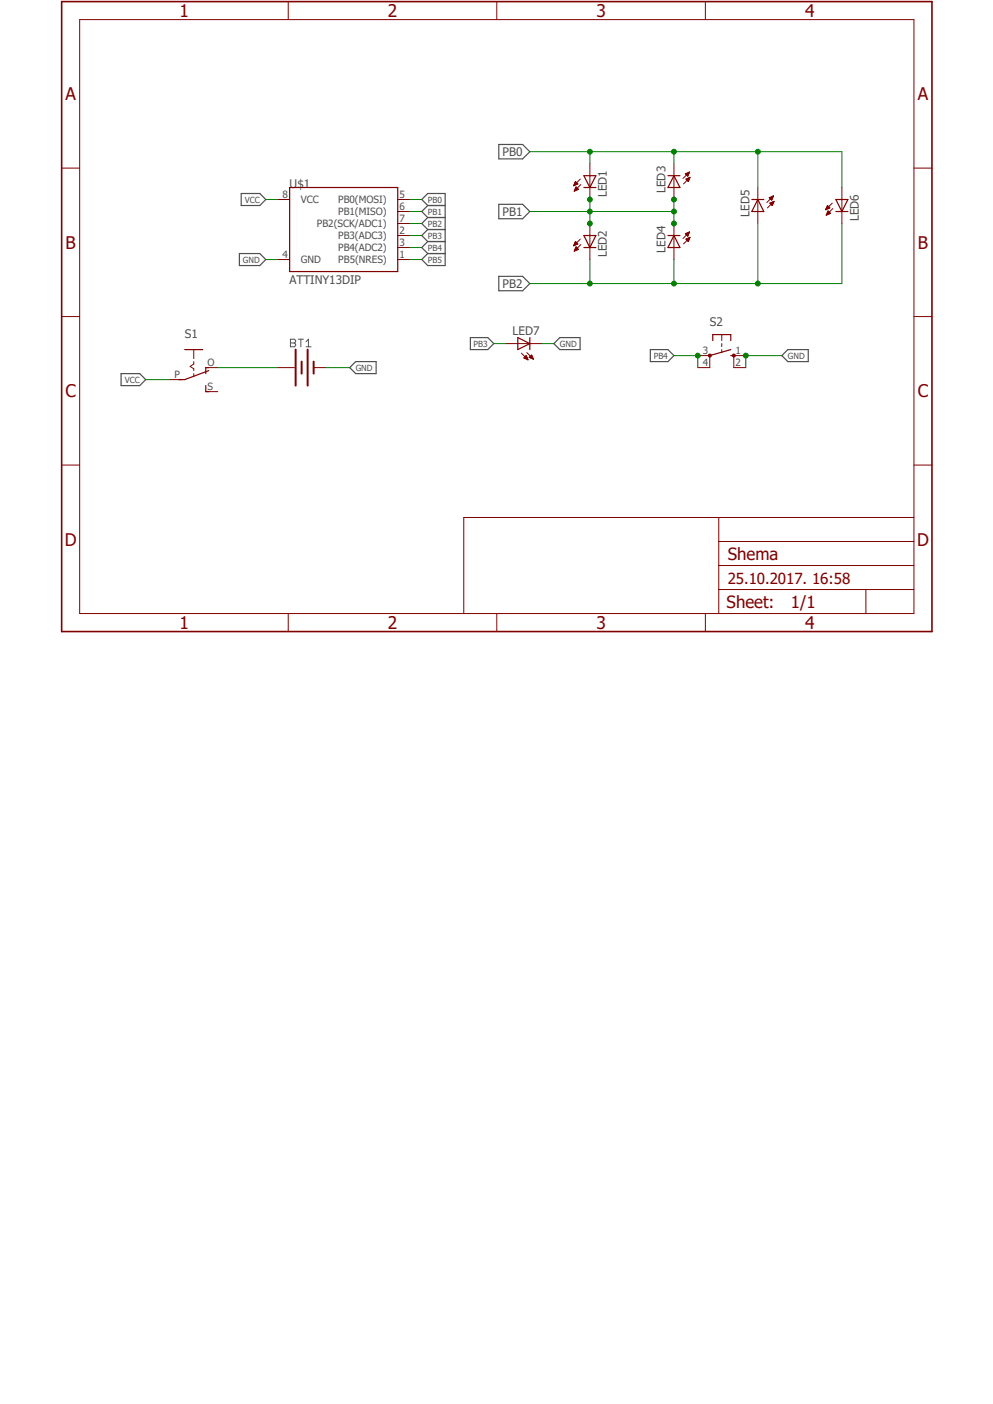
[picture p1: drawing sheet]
<?xml version="1.0" encoding="utf-8"?>
<!DOCTYPE eagle SYSTEM "eagle.dtd">
<!--
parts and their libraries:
SparkFun-Retired: Licensing: Creative Commons ShareAlike 4.0 International - https://creativecommons.org/licenses/by-sa/4.0
-->
<eagle version="7.6.0">
<drawing>
<settings>
<setting alwaysvectorfont="no"/>
<setting verticaltext="up"/>
</settings>
<grid distance="0.1" unitdist="inch" unit="inch" style="lines" multiple="1" display="no" altdistance="0.01" altunitdist="inch" altunit="inch"/>
<schematic xreflabel="%F%N/%S.%C%R" xrefpart="/%S.%C%R">
<libraries>
<library name="SparkFun-Retired">
<symbols>
<symbol name="ATTINY13">
<wire x1="-12.7" y1="10.16" x2="10.16" y2="10.16" width="0.254" layer="94"/>
<wire x1="10.16" y1="10.16" x2="10.16" y2="-7.62" width="0.254" layer="94"/>
<wire x1="10.16" y1="-7.62" x2="-12.7" y2="-7.62" width="0.254" layer="94"/>
<wire x1="-12.7" y1="-7.62" x2="-12.7" y2="10.16" width="0.254" layer="94"/>
<text x="-12.7" y="-10.16" size="1.778" layer="96">&gt;Value</text>
<text x="-12.7" y="10.16" size="1.778" layer="95">&gt;Name</text>
<pin name="VCC" x="-15.24" y="7.62" length="short"/>
<pin name="PB1(MISO)" x="12.7" y="5.08" length="short" rot="R180"/>
<pin name="PB5(NRES)" x="12.7" y="-5.08" length="short" rot="R180"/>
<pin name="GND" x="-15.24" y="-5.08" length="short"/>
<pin name="PB0(MOSI)" x="12.7" y="7.62" length="short" rot="R180"/>
<pin name="PB2(SCK/ADC1)" x="12.7" y="2.54" length="short" rot="R180"/>
<pin name="PB3(ADC3)" x="12.7" y="0" length="short" rot="R180"/>
<pin name="PB4(ADC2)" x="12.7" y="-2.54" length="short" rot="R180"/>
</symbol>
</symbols>
<devicesets>
<deviceset name="ATTINY13">
<gates>
<gate name="G$1" symbol="ATTINY13" x="0" y="0"/>
</gates>
<devices>
<device name="SOIC" package="SO08_MCU">
<connects>
<connect gate="G$1" pin="GND" pad="4"/>
<connect gate="G$1" pin="PB0(MOSI)" pad="5"/>
<connect gate="G$1" pin="PB1(MISO)" pad="6"/>
<connect gate="G$1" pin="PB2(SCK/ADC1)" pad="7"/>
<connect gate="G$1" pin="PB3(ADC3)" pad="2"/>
<connect gate="G$1" pin="PB4(ADC2)" pad="3"/>
<connect gate="G$1" pin="PB5(NRES)" pad="1"/>
<connect gate="G$1" pin="VCC" pad="8"/>
</connects>
<technologies>
<technology name=""/>
</technologies>
</device>
<device name="DIP" package="DIP08_MCU">
<connects>
<connect gate="G$1" pin="GND" pad="4"/>
<connect gate="G$1" pin="PB0(MOSI)" pad="5"/>
<connect gate="G$1" pin="PB1(MISO)" pad="6"/>
<connect gate="G$1" pin="PB2(SCK/ADC1)" pad="7"/>
<connect gate="G$1" pin="PB3(ADC3)" pad="2"/>
<connect gate="G$1" pin="PB4(ADC2)" pad="3"/>
<connect gate="G$1" pin="PB5(NRES)" pad="1"/>
<connect gate="G$1" pin="VCC" pad="8"/>
</connects>
<technologies>
<technology name=""/>
</technologies>
</device>
</devices>
</deviceset>
</devicesets>
</library>
<library name="adafruit">
<symbols>
<symbol name="LED">
<wire x1="1.27" y1="0" x2="0" y2="-2.54" width="0.254" layer="94"/>
<wire x1="0" y1="-2.54" x2="-1.27" y2="0" width="0.254" layer="94"/>
<wire x1="1.27" y1="-2.54" x2="0" y2="-2.54" width="0.254" layer="94"/>
<wire x1="0" y1="-2.54" x2="-1.27" y2="-2.54" width="0.254" layer="94"/>
<wire x1="1.27" y1="0" x2="0" y2="0" width="0.254" layer="94"/>
<wire x1="0" y1="0" x2="-1.27" y2="0" width="0.254" layer="94"/>
<wire x1="0" y1="0" x2="0" y2="-2.54" width="0.1524" layer="94"/>
<wire x1="-2.032" y1="-0.762" x2="-3.429" y2="-2.159" width="0.1524" layer="94"/>
<wire x1="-1.905" y1="-1.905" x2="-3.302" y2="-3.302" width="0.1524" layer="94"/>
<text x="3.556" y="-4.572" size="1.778" layer="95" rot="R90">&gt;NAME</text>
<text x="5.715" y="-4.572" size="1.778" layer="96" rot="R90">&gt;VALUE</text>
<pin name="C" x="0" y="-5.08" visible="off" length="short" direction="pas" rot="R90"/>
<pin name="A" x="0" y="2.54" visible="off" length="short" direction="pas" rot="R270"/>
<polygon width="0.1524" layer="94">
<vertex x="-3.429" y="-2.159"/>
<vertex x="-3.048" y="-1.27"/>
<vertex x="-2.54" y="-1.778"/>
</polygon>
<polygon width="0.1524" layer="94">
<vertex x="-3.302" y="-3.302"/>
<vertex x="-2.921" y="-2.413"/>
<vertex x="-2.413" y="-2.921"/>
</polygon>
</symbol>
<symbol name="SIS">
<wire x1="-3.81" y1="1.905" x2="-3.81" y2="0" width="0.254" layer="94"/>
<wire x1="-3.81" y1="0" x2="-1.905" y2="0" width="0.1524" layer="94"/>
<wire x1="-3.81" y1="0" x2="-3.81" y2="-1.905" width="0.254" layer="94"/>
<wire x1="-1.27" y1="0" x2="-0.762" y2="0" width="0.1524" layer="94"/>
<wire x1="0.254" y1="0" x2="0.635" y2="0" width="0.1524" layer="94"/>
<wire x1="2.54" y1="-3.175" x2="2.54" y2="-1.905" width="0.254" layer="94"/>
<wire x1="2.54" y1="-1.905" x2="0.635" y2="3.175" width="0.254" layer="94"/>
<wire x1="3.81" y1="2.54" x2="5.08" y2="2.54" width="0.254" layer="94"/>
<wire x1="5.08" y1="2.54" x2="5.08" y2="3.175" width="0.254" layer="94"/>
<wire x1="0" y1="2.54" x2="1.27" y2="2.54" width="0.254" layer="94"/>
<wire x1="0" y1="2.54" x2="0" y2="3.175" width="0.254" layer="94"/>
<wire x1="1.27" y1="0" x2="1.905" y2="0" width="0.1524" layer="94"/>
<wire x1="-0.762" y1="0" x2="-0.254" y2="-0.762" width="0.1524" layer="94"/>
<wire x1="-0.254" y1="-0.762" x2="0.254" y2="0" width="0.1524" layer="94"/>
<text x="-6.35" y="-1.905" size="1.778" layer="95" rot="R90">&gt;NAME</text>
<text x="-3.81" y="3.175" size="1.778" layer="96" rot="R90">&gt;VALUE</text>
<pin name="P" x="2.54" y="-5.08" visible="pad" length="short" direction="pas" rot="R90"/>
<pin name="S" x="5.08" y="5.08" visible="pad" length="short" direction="pas" rot="R270"/>
<pin name="O" x="0" y="5.08" visible="pad" length="short" direction="pas" rot="R270"/>
</symbol>
<symbol name="TS2">
<wire x1="0" y1="1.905" x2="0" y2="2.54" width="0.254" layer="94"/>
<wire x1="-4.445" y1="1.905" x2="-3.175" y2="1.905" width="0.254" layer="94"/>
<wire x1="-4.445" y1="-1.905" x2="-3.175" y2="-1.905" width="0.254" layer="94"/>
<wire x1="-4.445" y1="1.905" x2="-4.445" y2="0" width="0.254" layer="94"/>
<wire x1="-4.445" y1="0" x2="-4.445" y2="-1.905" width="0.254" layer="94"/>
<wire x1="-2.54" y1="0" x2="-1.905" y2="0" width="0.1524" layer="94"/>
<wire x1="-1.27" y1="0" x2="-0.635" y2="0" width="0.1524" layer="94"/>
<wire x1="-4.445" y1="0" x2="-3.175" y2="0" width="0.1524" layer="94"/>
<wire x1="2.54" y1="2.54" x2="0" y2="2.54" width="0.1524" layer="94"/>
<wire x1="2.54" y1="-2.54" x2="0" y2="-2.54" width="0.1524" layer="94"/>
<wire x1="0" y1="-2.54" x2="-1.27" y2="1.905" width="0.254" layer="94"/>
<circle x="0" y="-2.54" radius="0.127" width="0.4064" layer="94"/>
<circle x="0" y="2.54" radius="0.127" width="0.4064" layer="94"/>
<text x="-6.35" y="-2.54" size="1.778" layer="95" rot="R90">&gt;NAME</text>
<text x="-3.81" y="3.175" size="1.778" layer="96" rot="R90">&gt;VALUE</text>
<pin name="P" x="0" y="-5.08" visible="pad" length="short" direction="pas" swaplevel="2" rot="R90"/>
<pin name="S" x="0" y="5.08" visible="pad" length="short" direction="pas" swaplevel="1" rot="R270"/>
<pin name="S1" x="2.54" y="5.08" visible="pad" length="short" direction="pas" swaplevel="1" rot="R270"/>
<pin name="P1" x="2.54" y="-5.08" visible="pad" length="short" direction="pas" swaplevel="2" rot="R90"/>
</symbol>
</symbols>
<devicesets>
<deviceset name="LED" prefix="LED" uservalue="yes">
<gates>
<gate name="G$1" symbol="LED" x="0" y="0"/>
</gates>
<devices>
<device name="SMT1206" package="1206">
<connects>
<connect gate="G$1" pin="A" pad="A"/>
<connect gate="G$1" pin="C" pad="C"/>
</connects>
<technologies>
<technology name=""/>
</technologies>
</device>
<device name="LD260" package="LD260">
<connects>
<connect gate="G$1" pin="A" pad="A"/>
<connect gate="G$1" pin="C" pad="K"/>
</connects>
<technologies>
<technology name=""/>
</technologies>
</device>
<device name="SQR2X5" package="LED2X5">
<connects>
<connect gate="G$1" pin="A" pad="A"/>
<connect gate="G$1" pin="C" pad="K"/>
</connects>
<technologies>
<technology name=""/>
</technologies>
</device>
<device name="3MM" package="LED3MM">
<connects>
<connect gate="G$1" pin="A" pad="A"/>
<connect gate="G$1" pin="C" pad="K"/>
</connects>
<technologies>
<technology name=""/>
</technologies>
</device>
<device name="5MM" package="LED5MM">
<connects>
<connect gate="G$1" pin="A" pad="A"/>
<connect gate="G$1" pin="C" pad="K"/>
</connects>
<technologies>
<technology name=""/>
</technologies>
</device>
<device name="LSU260" package="LSU260">
<connects>
<connect gate="G$1" pin="A" pad="A"/>
<connect gate="G$1" pin="C" pad="K"/>
</connects>
<technologies>
<technology name=""/>
</technologies>
</device>
<device name="LZR181" package="LZR181">
<connects>
<connect gate="G$1" pin="A" pad="A"/>
<connect gate="G$1" pin="C" pad="K"/>
</connects>
<technologies>
<technology name=""/>
</technologies>
</device>
<device name="B152" package="Q62902-B152">
<connects>
<connect gate="G$1" pin="A" pad="A"/>
<connect gate="G$1" pin="C" pad="K"/>
</connects>
<technologies>
<technology name=""/>
</technologies>
</device>
<device name="B153" package="Q62902-B153">
<connects>
<connect gate="G$1" pin="A" pad="A"/>
<connect gate="G$1" pin="C" pad="K"/>
</connects>
<technologies>
<technology name=""/>
</technologies>
</device>
<device name="B155" package="Q62902-B155">
<connects>
<connect gate="G$1" pin="A" pad="A"/>
<connect gate="G$1" pin="C" pad="K"/>
</connects>
<technologies>
<technology name=""/>
</technologies>
</device>
<device name="B156" package="Q62902-B156">
<connects>
<connect gate="G$1" pin="A" pad="A"/>
<connect gate="G$1" pin="C" pad="K"/>
</connects>
<technologies>
<technology name=""/>
</technologies>
</device>
<device name="SFH480" package="SFH480">
<connects>
<connect gate="G$1" pin="A" pad="A"/>
<connect gate="G$1" pin="C" pad="K"/>
</connects>
<technologies>
<technology name=""/>
</technologies>
</device>
<device name="SFH482" package="SFH482">
<connects>
<connect gate="G$1" pin="A" pad="A"/>
<connect gate="G$1" pin="C" pad="K"/>
</connects>
<technologies>
<technology name=""/>
</technologies>
</device>
<device name="SQR5.7X3.2" package="U57X32">
<connects>
<connect gate="G$1" pin="A" pad="A"/>
<connect gate="G$1" pin="C" pad="K"/>
</connects>
<technologies>
<technology name=""/>
</technologies>
</device>
<device name="IRL80A" package="IRL80A">
<connects>
<connect gate="G$1" pin="A" pad="A"/>
<connect gate="G$1" pin="C" pad="K"/>
</connects>
<technologies>
<technology name=""/>
</technologies>
</device>
<device name="P-LCC-2" package="P-LCC-2">
<connects>
<connect gate="G$1" pin="A" pad="A"/>
<connect gate="G$1" pin="C" pad="C"/>
</connects>
<technologies>
<technology name=""/>
</technologies>
</device>
<device name="MINI-TOP" package="OSRAM-MINI-TOP-LED">
<connects>
<connect gate="G$1" pin="A" pad="A"/>
<connect gate="G$1" pin="C" pad="C"/>
</connects>
<technologies>
<technology name=""/>
</technologies>
</device>
<device name="SIDELED" package="OSRAM-SIDELED">
<connects>
<connect gate="G$1" pin="A" pad="A"/>
<connect gate="G$1" pin="C" pad="C"/>
</connects>
<technologies>
<technology name=""/>
</technologies>
</device>
<device name="SMART-LED" package="SMART-LED">
<connects>
<connect gate="G$1" pin="A" pad="A"/>
<connect gate="G$1" pin="C" pad="B"/>
</connects>
<technologies>
<technology name=""/>
</technologies>
</device>
<device name="P-LCC-2-BACK" package="P-LCC-2-TOPLED-RG">
<connects>
<connect gate="G$1" pin="A" pad="A"/>
<connect gate="G$1" pin="C" pad="C"/>
</connects>
<technologies>
<technology name=""/>
</technologies>
</device>
<device name="MICRO-SIDELED" package="MICRO-SIDELED">
<connects>
<connect gate="G$1" pin="A" pad="A"/>
<connect gate="G$1" pin="C" pad="C"/>
</connects>
<technologies>
<technology name=""/>
</technologies>
</device>
<device name="P-LCC-4" package="P-LCC-4">
<connects>
<connect gate="G$1" pin="A" pad="A"/>
<connect gate="G$1" pin="C" pad="C@4"/>
</connects>
<technologies>
<technology name=""/>
</technologies>
</device>
<device name="CHIP-LED0603" package="CHIP-LED0603">
<connects>
<connect gate="G$1" pin="A" pad="A"/>
<connect gate="G$1" pin="C" pad="C"/>
</connects>
<technologies>
<technology name=""/>
</technologies>
</device>
<device name="CHIP-LED0805" package="CHIP-LED0805">
<connects>
<connect gate="G$1" pin="A" pad="A"/>
<connect gate="G$1" pin="C" pad="C"/>
</connects>
<technologies>
<technology name=""/>
</technologies>
</device>
<device name="TOPLED-SANTANA" package="MINI-TOPLED-SANTANA">
<connects>
<connect gate="G$1" pin="A" pad="A"/>
<connect gate="G$1" pin="C" pad="C"/>
</connects>
<technologies>
<technology name=""/>
</technologies>
</device>
<device name="CHIPLED_0805" package="CHIPLED_0805">
<connects>
<connect gate="G$1" pin="A" pad="A"/>
<connect gate="G$1" pin="C" pad="C"/>
</connects>
<technologies>
<technology name=""/>
</technologies>
</device>
<device name="CHIPLED_1206" package="CHIPLED_1206">
<connects>
<connect gate="G$1" pin="A" pad="A"/>
<connect gate="G$1" pin="C" pad="C"/>
</connects>
<technologies>
<technology name=""/>
</technologies>
</device>
<device name="CHIPLED_0603" package="CHIPLED_0603">
<connects>
<connect gate="G$1" pin="A" pad="A"/>
<connect gate="G$1" pin="C" pad="C"/>
</connects>
<technologies>
<technology name=""/>
</technologies>
</device>
<device name="CHIPLED-0603-TTW" package="CHIPLED-0603-TTW">
<connects>
<connect gate="G$1" pin="A" pad="A@1"/>
<connect gate="G$1" pin="C" pad="C@1"/>
</connects>
<technologies>
<technology name=""/>
</technologies>
</device>
<device name="" package="SMARTLED-TTW">
<connects>
<connect gate="G$1" pin="A" pad="A@1"/>
<connect gate="G$1" pin="C" pad="C@1"/>
</connects>
<technologies>
<technology name=""/>
</technologies>
</device>
<device name="SMLK34" package="SMLK34">
<connects>
<connect gate="G$1" pin="A" pad="A"/>
<connect gate="G$1" pin="C" pad="K"/>
</connects>
<technologies>
<technology name=""/>
</technologies>
</device>
</devices>
</deviceset>
<deviceset name="EG1218" prefix="S" uservalue="yes">
<gates>
<gate name="1" symbol="SIS" x="0" y="0"/>
</gates>
<devices>
<device name="S" package="EG1218">
<connects>
<connect gate="1" pin="O" pad="O"/>
<connect gate="1" pin="P" pad="P"/>
<connect gate="1" pin="S" pad="S"/>
</connects>
<technologies>
<technology name=""/>
</technologies>
</device>
</devices>
</deviceset>
<deviceset name="40-XX" prefix="S" uservalue="yes">
<gates>
<gate name="1" symbol="TS2" x="0" y="0"/>
</gates>
<devices>
<device name="" package="B3F-40XX">
<connects>
<connect gate="1" pin="P" pad="3"/>
<connect gate="1" pin="P1" pad="4"/>
<connect gate="1" pin="S" pad="1"/>
<connect gate="1" pin="S1" pad="2"/>
</connects>
<technologies>
<technology name="">
<attribute name="MF" value="OMRON COMPONENTS USA" constant="no"/>
<attribute name="MPN" value="B3F-4000" constant="no"/>
<attribute name="OC_FARNELL" value="176434" constant="no"/>
<attribute name="OC_NEWARK" value="36K3105" constant="no"/>
</technology>
</technologies>
</device>
<device name="-ROUND" package="B3F-40XX-ROUND">
<connects>
<connect gate="1" pin="P" pad="3"/>
<connect gate="1" pin="P1" pad="4"/>
<connect gate="1" pin="S" pad="1"/>
<connect gate="1" pin="S1" pad="2"/>
</connects>
<technologies>
<technology name=""/>
</technologies>
</device>
</devices>
</deviceset>
</devicesets>
</library>
<library name="SparkFun-Batteries">
<symbols>
<symbol name="BATTERY">
<wire x1="-1.27" y1="3.81" x2="-1.27" y2="-3.81" width="0.4064" layer="94"/>
<wire x1="0" y1="1.27" x2="0" y2="-1.27" width="0.4064" layer="94"/>
<wire x1="1.27" y1="3.81" x2="1.27" y2="-3.81" width="0.4064" layer="94"/>
<wire x1="2.54" y1="1.27" x2="2.54" y2="-1.27" width="0.4064" layer="94"/>
<wire x1="-2.54" y1="0" x2="-1.524" y2="0" width="0.1524" layer="94"/>
<text x="0" y="4.318" size="1.778" layer="95" font="vector" align="bottom-center">&gt;NAME</text>
<text x="0" y="-4.318" size="1.778" layer="96" font="vector" align="top-center">&gt;VALUE</text>
<pin name="-" x="5.08" y="0" visible="off" length="short" direction="pwr" rot="R180"/>
<pin name="+" x="-5.08" y="0" visible="off" length="short" direction="pwr"/>
</symbol>
</symbols>
<devicesets>
<deviceset name="BATTERY" prefix="BT" uservalue="yes">
<gates>
<gate name="G$1" symbol="BATTERY" x="0" y="0"/>
</gates>
<devices>
<device name="-AAA" package="BATTERY-AAA">
<connects>
<connect gate="G$1" pin="+" pad="PWR@1"/>
<connect gate="G$1" pin="-" pad="GND@1"/>
</connects>
<technologies>
<technology name="">
<attribute name="PROD_ID" value="BATT-08571"/>
<attribute name="SF_SKU" value="PRT-12718"/>
</technology>
</technologies>
</device>
<device name="-AA" package="BATTERY-AA">
<connects>
<connect gate="G$1" pin="+" pad="PWR@1"/>
<connect gate="G$1" pin="-" pad="GND@1"/>
</connects>
<technologies>
<technology name="">
<attribute name="PROD_ID" value="BATT-08316"/>
<attribute name="SF_SKU" value="PRT-07949"/>
</technology>
</technologies>
</device>
<device name="-12MM_PTH" package="BATTCON_12MM_PTH">
<connects>
<connect gate="G$1" pin="+" pad="VCC@1"/>
<connect gate="G$1" pin="-" pad="GND"/>
</connects>
<technologies>
<technology name="">
<attribute name="PROD_ID" value="BATT-08315"/>
<attribute name="SF_SKU" value="PRT-07948"/>
</technology>
</technologies>
</device>
<device name="-20MM_SMD" package="BATTCON_20MM">
<connects>
<connect gate="G$1" pin="+" pad="1"/>
<connect gate="G$1" pin="-" pad="2"/>
</connects>
<technologies>
<technology name="">
<attribute name="PROD_ID" value="BATT-11519"/>
</technology>
</technologies>
</device>
<device name="-20MM_PTH" package="BATTCOM_20MM_PTH">
<connects>
<connect gate="G$1" pin="+" pad="1"/>
<connect gate="G$1" pin="-" pad="2"/>
</connects>
<technologies>
<technology name="">
<attribute name="PROD_ID" value="BATT-09031"/>
<attribute name="SF_SKU" value="PRT-00783"/>
</technology>
</technologies>
</device>
<device name="-24.5MM_PTH" package="BATTCON_24.5MM_PTH">
<connects>
<connect gate="G$1" pin="+" pad="3"/>
<connect gate="G$1" pin="-" pad="2"/>
</connects>
<technologies>
<technology name="">
<attribute name="SF_SKU" value="PRT-08863"/>
</technology>
</technologies>
</device>
<device name="-12MM_SMD" package="BATTCON_12MM">
<connects>
<connect gate="G$1" pin="+" pad="PWR@1"/>
<connect gate="G$1" pin="-" pad="GND"/>
</connects>
<technologies>
<technology name="">
<attribute name="PROD_ID" value="BATT-08044"/>
<attribute name="SF_SKU" value="PRT-10592"/>
</technology>
</technologies>
</device>
<device name="-20MM_SMD_4LEGS" package="BATTCON_20MM_4LEGS">
<connects>
<connect gate="G$1" pin="+" pad="POSITIVE@1 POSITIVE@2 POSITIVE@3 POSITIVE@4"/>
<connect gate="G$1" pin="-" pad="NEGATIVE"/>
</connects>
<technologies>
<technology name="">
<attribute name="PROD_ID" value="BATT-10373"/>
<attribute name="SF_SKU" value="PRT-11892"/>
</technology>
</technologies>
</device>
<device name="-AA_KIT" package="BATTERY-AA-KIT">
<connects>
<connect gate="G$1" pin="+" pad="PWR@1"/>
<connect gate="G$1" pin="-" pad="GND@1"/>
</connects>
<technologies>
<technology name="">
<attribute name="PROD_ID" value="BATT-08316"/>
<attribute name="SF_SKU" value="PRT-07949"/>
</technology>
</technologies>
</device>
<device name="-9V" package="BATTCON_9V">
<connects>
<connect gate="G$1" pin="+" pad="+"/>
<connect gate="G$1" pin="-" pad="-"/>
</connects>
<technologies>
<technology name="">
<attribute name="PROD_ID" value="BATT-10855"/>
</technology>
</technologies>
</device>
<device name="-20MM_SMD_4LEGS_OVERPASTE" package="BATTCON_20MM_4LEGS_OVERPASTE">
<connects>
<connect gate="G$1" pin="+" pad="1"/>
<connect gate="G$1" pin="-" pad="2"/>
</connects>
<technologies>
<technology name="">
<attribute name="PROD_ID" value="PRT-11892 "/>
<attribute name="SF_SKU" value="BATT-10373"/>
</technology>
</technologies>
</device>
<device name="-AAA_KIT" package="BATTERY-AAA-KIT">
<connects>
<connect gate="G$1" pin="+" pad="PWR@1"/>
<connect gate="G$1" pin="-" pad="GND@1"/>
</connects>
<technologies>
<technology name="">
<attribute name="PROD_ID" value="BATT-08571"/>
<attribute name="SF_SKU" value="PRT-12718"/>
</technology>
</technologies>
</device>
<device name="-18650" package="BATTERY_18650-HOLDER">
<connects>
<connect gate="G$1" pin="+" pad="PWR@1"/>
<connect gate="G$1" pin="-" pad="GND@1"/>
</connects>
<technologies>
<technology name="">
<attribute name="PROD_ID" value="BATT-12327"/>
<attribute name="SF_SKU" value="PRT-13113"/>
</technology>
</technologies>
</device>
<device name="-6.8MM_SMD" package="BATTCON-6.8MM">
<connects>
<connect gate="G$1" pin="+" pad="+"/>
<connect gate="G$1" pin="-" pad="-"/>
</connects>
<technologies>
<technology name="">
<attribute name="PROD_ID" value="BATT-13734" constant="no"/>
<attribute name="VALUE" value="6.8MM_COIN_CELL" constant="no"/>
</technology>
</technologies>
</device>
</devices>
</deviceset>
</devicesets>
</library>
<library name="frames">
<symbols>
<symbol name="A5L-LOC">
<wire x1="85.09" y1="3.81" x2="85.09" y2="24.13" width="0.1016" layer="94"/>
<wire x1="85.09" y1="24.13" x2="139.065" y2="24.13" width="0.1016" layer="94"/>
<wire x1="139.065" y1="24.13" x2="180.34" y2="24.13" width="0.1016" layer="94"/>
<wire x1="170.18" y1="3.81" x2="170.18" y2="8.89" width="0.1016" layer="94"/>
<wire x1="170.18" y1="8.89" x2="180.34" y2="8.89" width="0.1016" layer="94"/>
<wire x1="170.18" y1="8.89" x2="139.065" y2="8.89" width="0.1016" layer="94"/>
<wire x1="139.065" y1="8.89" x2="139.065" y2="3.81" width="0.1016" layer="94"/>
<wire x1="139.065" y1="8.89" x2="139.065" y2="13.97" width="0.1016" layer="94"/>
<wire x1="139.065" y1="13.97" x2="180.34" y2="13.97" width="0.1016" layer="94"/>
<wire x1="139.065" y1="13.97" x2="139.065" y2="19.05" width="0.1016" layer="94"/>
<wire x1="139.065" y1="19.05" x2="180.34" y2="19.05" width="0.1016" layer="94"/>
<wire x1="139.065" y1="19.05" x2="139.065" y2="24.13" width="0.1016" layer="94"/>
<text x="140.97" y="15.24" size="2.54" layer="94">&gt;DRAWING_NAME</text>
<text x="140.97" y="10.16" size="2.286" layer="94">&gt;LAST_DATE_TIME</text>
<text x="154.305" y="5.08" size="2.54" layer="94">&gt;SHEET</text>
<text x="140.716" y="4.953" size="2.54" layer="94">Sheet:</text>
<frame x1="0" y1="0" x2="184.15" y2="133.35" columns="4" rows="4" layer="94"/>
</symbol>
</symbols>
<devicesets>
<deviceset name="DINA5_L" prefix="FRAME" uservalue="yes">
<gates>
<gate name="G$1" symbol="A5L-LOC" x="0" y="0"/>
</gates>
<devices>
<device name="">
<technologies>
<technology name=""/>
</technologies>
</device>
</devices>
</deviceset>
</devicesets>
</library>
</libraries>
<attributes>
</attributes>
<variantdefs>
</variantdefs>
<classes>
<class number="0" name="default" width="0" drill="0">
</class>
</classes>
<parts>
<part name="U$1" library="SparkFun-Retired" deviceset="ATTINY13" device="DIP"/>
<part name="LED1" library="adafruit" deviceset="LED" device="5MM"/>
<part name="LED2" library="adafruit" deviceset="LED" device="5MM"/>
<part name="LED3" library="adafruit" deviceset="LED" device="5MM"/>
<part name="LED4" library="adafruit" deviceset="LED" device="5MM"/>
<part name="LED5" library="adafruit" deviceset="LED" device="5MM"/>
<part name="LED6" library="adafruit" deviceset="LED" device="5MM"/>
<part name="LED7" library="adafruit" deviceset="LED" device="5MM"/>
<part name="S1" library="adafruit" deviceset="EG1218" device="S"/>
<part name="S2" library="adafruit" deviceset="40-XX" device=""/>
<part name="BT1" library="SparkFun-Batteries" deviceset="BATTERY" device="-20MM_PTH"/>
<part name="FRAME1" library="frames" deviceset="DINA5_L" device=""/>
</parts>
<sheets>
<sheet>
<plain>
</plain>
<instances>
<instance part="U$1" gate="G$1" x="60.96" y="83.82"/>
<instance part="LED1" gate="G$1" x="111.76" y="96.52"/>
<instance part="LED2" gate="G$1" x="111.76" y="83.82"/>
<instance part="LED3" gate="G$1" x="129.54" y="93.98" rot="R180"/>
<instance part="LED4" gate="G$1" x="129.54" y="81.28" rot="R180"/>
<instance part="LED5" gate="G$1" x="147.32" y="88.9" rot="R180"/>
<instance part="LED6" gate="G$1" x="165.1" y="91.44"/>
<instance part="LED7" gate="G$1" x="96.52" y="60.96" rot="R90"/>
<instance part="S1" gate="1" x="27.94" y="55.88" rot="R270"/>
<instance part="S2" gate="1" x="139.7" y="58.42" rot="R270"/>
<instance part="BT1" gate="G$1" x="50.8" y="55.88"/>
<instance part="FRAME1" gate="G$1" x="0" y="0"/>
</instances>
<busses>
</busses>
<nets>
<net name="PB0" class="0">
<segment>
<pinref part="U$1" gate="G$1" pin="PB0(MOSI)"/>
<wire x1="73.66" y1="91.44" x2="76.2" y2="91.44" width="0.1524" layer="91"/>
<label x="76.2" y="91.44" size="1.27" layer="95" xref="yes"/>
</segment>
<segment>
<pinref part="LED6" gate="G$1" pin="A"/>
<wire x1="111.76" y1="101.6" x2="129.54" y2="101.6" width="0.1524" layer="91"/>
<wire x1="129.54" y1="101.6" x2="147.32" y2="101.6" width="0.1524" layer="91"/>
<wire x1="147.32" y1="101.6" x2="165.1" y2="101.6" width="0.1524" layer="91"/>
<wire x1="165.1" y1="101.6" x2="165.1" y2="93.98" width="0.1524" layer="91"/>
<pinref part="LED5" gate="G$1" pin="C"/>
<wire x1="147.32" y1="93.98" x2="147.32" y2="101.6" width="0.1524" layer="91"/>
<junction x="147.32" y="101.6"/>
<pinref part="LED1" gate="G$1" pin="A"/>
<wire x1="111.76" y1="99.06" x2="111.76" y2="101.6" width="0.1524" layer="91"/>
<pinref part="LED3" gate="G$1" pin="C"/>
<wire x1="129.54" y1="99.06" x2="129.54" y2="101.6" width="0.1524" layer="91"/>
<junction x="129.54" y="101.6"/>
<wire x1="111.76" y1="101.6" x2="99.06" y2="101.6" width="0.1524" layer="91"/>
<junction x="111.76" y="101.6"/>
<label x="99.06" y="101.6" size="1.778" layer="95" rot="R180" xref="yes"/>
</segment>
</net>
<net name="PB1" class="0">
<segment>
<pinref part="U$1" gate="G$1" pin="PB1(MISO)"/>
<wire x1="73.66" y1="88.9" x2="76.2" y2="88.9" width="0.1524" layer="91"/>
<label x="76.2" y="88.9" size="1.27" layer="95" xref="yes"/>
</segment>
<segment>
<pinref part="LED3" gate="G$1" pin="A"/>
<pinref part="LED4" gate="G$1" pin="C"/>
<wire x1="129.54" y1="91.44" x2="129.54" y2="88.9" width="0.1524" layer="91"/>
<junction x="129.54" y="91.44"/>
<junction x="129.54" y="86.36"/>
<pinref part="LED1" gate="G$1" pin="C"/>
<pinref part="LED2" gate="G$1" pin="A"/>
<wire x1="129.54" y1="88.9" x2="129.54" y2="86.36" width="0.1524" layer="91"/>
<wire x1="111.76" y1="91.44" x2="111.76" y2="88.9" width="0.1524" layer="91"/>
<junction x="111.76" y="91.44"/>
<junction x="111.76" y="86.36"/>
<wire x1="111.76" y1="88.9" x2="111.76" y2="86.36" width="0.1524" layer="91"/>
<junction x="111.76" y="88.9"/>
<wire x1="129.54" y1="88.9" x2="111.76" y2="88.9" width="0.1524" layer="91"/>
<junction x="129.54" y="88.9"/>
<wire x1="111.76" y1="88.9" x2="99.06" y2="88.9" width="0.1524" layer="91"/>
<label x="99.06" y="88.9" size="1.778" layer="95" rot="R180" xref="yes"/>
</segment>
</net>
<net name="PB2" class="0">
<segment>
<pinref part="U$1" gate="G$1" pin="PB2(SCK/ADC1)"/>
<wire x1="73.66" y1="86.36" x2="76.2" y2="86.36" width="0.1524" layer="91"/>
<label x="76.2" y="86.36" size="1.27" layer="95" xref="yes"/>
</segment>
<segment>
<pinref part="LED6" gate="G$1" pin="C"/>
<wire x1="165.1" y1="86.36" x2="165.1" y2="73.66" width="0.1524" layer="91"/>
<wire x1="165.1" y1="73.66" x2="147.32" y2="73.66" width="0.1524" layer="91"/>
<wire x1="147.32" y1="73.66" x2="129.54" y2="73.66" width="0.1524" layer="91"/>
<wire x1="129.54" y1="73.66" x2="111.76" y2="73.66" width="0.1524" layer="91"/>
<wire x1="111.76" y1="73.66" x2="99.06" y2="73.66" width="0.1524" layer="91"/>
<pinref part="LED2" gate="G$1" pin="C"/>
<wire x1="111.76" y1="78.74" x2="111.76" y2="73.66" width="0.1524" layer="91"/>
<junction x="111.76" y="73.66"/>
<pinref part="LED4" gate="G$1" pin="A"/>
<wire x1="129.54" y1="78.74" x2="129.54" y2="73.66" width="0.1524" layer="91"/>
<junction x="129.54" y="73.66"/>
<pinref part="LED5" gate="G$1" pin="A"/>
<wire x1="147.32" y1="86.36" x2="147.32" y2="73.66" width="0.1524" layer="91"/>
<junction x="147.32" y="73.66"/>
<label x="99.06" y="73.66" size="1.778" layer="95" rot="R180" xref="yes"/>
</segment>
</net>
<net name="PB3" class="0">
<segment>
<pinref part="U$1" gate="G$1" pin="PB3(ADC3)"/>
<wire x1="73.66" y1="83.82" x2="76.2" y2="83.82" width="0.1524" layer="91"/>
<label x="76.2" y="83.82" size="1.27" layer="95" xref="yes"/>
</segment>
<segment>
<pinref part="LED7" gate="G$1" pin="A"/>
<wire x1="93.98" y1="60.96" x2="91.44" y2="60.96" width="0.1524" layer="91"/>
<label x="91.44" y="60.96" size="1.27" layer="95" rot="R180" xref="yes"/>
</segment>
</net>
<net name="PB4" class="0">
<segment>
<pinref part="U$1" gate="G$1" pin="PB4(ADC2)"/>
<wire x1="73.66" y1="81.28" x2="76.2" y2="81.28" width="0.1524" layer="91"/>
<label x="76.2" y="81.28" size="1.27" layer="95" xref="yes"/>
</segment>
<segment>
<pinref part="S2" gate="1" pin="P"/>
<pinref part="S2" gate="1" pin="P1"/>
<wire x1="134.62" y1="58.42" x2="134.62" y2="55.88" width="0.1524" layer="91"/>
<wire x1="134.62" y1="58.42" x2="129.54" y2="58.42" width="0.1524" layer="91"/>
<junction x="134.62" y="58.42"/>
<label x="129.54" y="58.42" size="1.27" layer="95" rot="R180" xref="yes"/>
</segment>
</net>
<net name="PB5" class="0">
<segment>
<pinref part="U$1" gate="G$1" pin="PB5(NRES)"/>
<wire x1="73.66" y1="78.74" x2="76.2" y2="78.74" width="0.1524" layer="91"/>
<label x="76.2" y="78.74" size="1.27" layer="95" xref="yes"/>
</segment>
</net>
<net name="VCC" class="0">
<segment>
<pinref part="U$1" gate="G$1" pin="VCC"/>
<wire x1="45.72" y1="91.44" x2="43.18" y2="91.44" width="0.1524" layer="91"/>
<label x="43.18" y="91.44" size="1.27" layer="95" rot="R180" xref="yes"/>
</segment>
<segment>
<pinref part="S1" gate="1" pin="P"/>
<wire x1="22.86" y1="53.34" x2="17.78" y2="53.34" width="0.1524" layer="91"/>
<label x="17.78" y="53.34" size="1.27" layer="95" rot="R180" xref="yes"/>
</segment>
</net>
<net name="GND" class="0">
<segment>
<pinref part="U$1" gate="G$1" pin="GND"/>
<wire x1="45.72" y1="78.74" x2="43.18" y2="78.74" width="0.1524" layer="91"/>
<label x="43.18" y="78.74" size="1.27" layer="95" rot="R180" xref="yes"/>
</segment>
<segment>
<pinref part="LED7" gate="G$1" pin="C"/>
<wire x1="101.6" y1="60.96" x2="104.14" y2="60.96" width="0.1524" layer="91"/>
<label x="104.14" y="60.96" size="1.27" layer="95" xref="yes"/>
</segment>
<segment>
<pinref part="S2" gate="1" pin="S"/>
<pinref part="S2" gate="1" pin="S1"/>
<wire x1="144.78" y1="58.42" x2="144.78" y2="55.88" width="0.1524" layer="91"/>
<wire x1="144.78" y1="58.42" x2="152.4" y2="58.42" width="0.1524" layer="91"/>
<junction x="144.78" y="58.42"/>
<label x="152.4" y="58.42" size="1.27" layer="95" xref="yes"/>
</segment>
<segment>
<pinref part="BT1" gate="G$1" pin="-"/>
<wire x1="55.88" y1="55.88" x2="60.96" y2="55.88" width="0.1524" layer="91"/>
<label x="60.96" y="55.88" size="1.27" layer="95" xref="yes"/>
</segment>
</net>
<net name="N$1" class="0">
<segment>
<pinref part="S1" gate="1" pin="O"/>
<pinref part="BT1" gate="G$1" pin="+"/>
<wire x1="33.02" y1="55.88" x2="45.72" y2="55.88" width="0.1524" layer="91"/>
</segment>
</net>
</nets>
</sheet>
</sheets>
</schematic>
</drawing>
</eagle>
